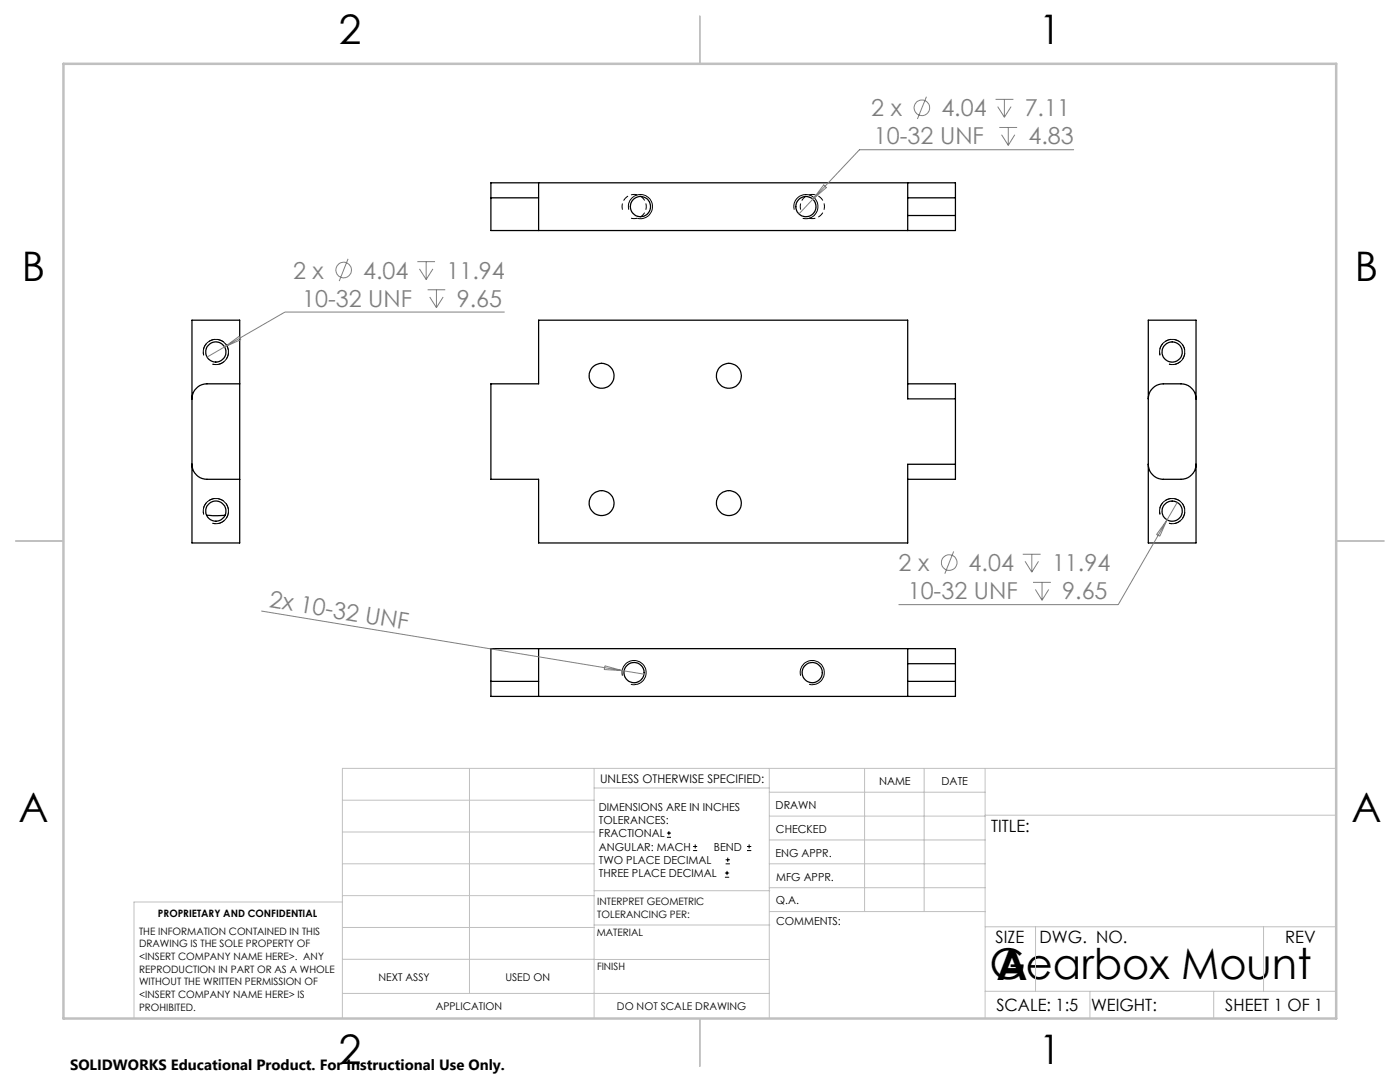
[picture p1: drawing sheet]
<svg xmlns="http://www.w3.org/2000/svg" width="279mm" height="216mm" viewBox="0 0 279 216" stroke-linecap="round" stroke-linejoin="round" font-family="sans-serif">
<g fill="none" stroke="#000" stroke-width=".25">
<path d="M98 39.5v-3h92.7v3M98 39.5v6.5h92.7v-3M98 39.5h9.5M107.5 36.5v9.5M181.2 36.5v9.5M181.2 39.5h9.5M190.7 39.5v3.5M181.2 43h9.5M38.3 63.9h9.5v44.4h-9.5zM47.8 76.6h-6.5a3 3 0 0 0-3 3M181.2 76.6h9.5v3M190.7 79.6h-9.5v-15.7h-73.7v12.7h-9.5v19h9.5v12.7h73.7v-15.7h9.5"/>
<path d="M190.7 79.6v13M229.2 79.6a3 3 0 0 1 3-3h3.5a3 3 0 0 1 3 3M229.2 63.9h9.5v44.4h-9.5zM38.3 92.6a3 3 0 0 0 3 3h6.5M190.7 92.6v3h-9.5M229.2 92.6a3 3 0 0 0 3 3h3.5a3 3 0 0 0 3-3M41.2 102.8l1.3 .1 2.4-.1M98 136v3h92.7v-3M98 136h9.5M107.5 129.4v9.6M181.2 129.4v9.6M181.2 136h9.5"/>
<path d="M181.2 132.4h9.5M190.7 132.4v-3h-92.7v6.6M190.7 132.4v3.6"/>
<circle cx="127.8" cy="41.2" r="2.02"/>
<circle cx="160.8" cy="41.2" r="2.02"/>
<circle cx="43.1" cy="70.2" r="2.03"/>
<circle cx="120.1" cy="75" r="2.49"/>
<circle cx="145.5" cy="75" r="2.49"/>
<circle cx="233.9" cy="70.3" r="2.03"/>
<circle cx="43.1" cy="102" r="2.03"/>
<circle cx="120.1" cy="100.4" r="2.49"/>
<circle cx="145.5" cy="100.4" r="2.49"/>
<circle cx="233.9" cy="102" r="2.03"/>
<circle cx="126.5" cy="134.2" r="2.02"/>
<circle cx="162.1" cy="134.2" r="2.02"/>
</g>
<g fill="none" stroke="#808080" stroke-width=".2">
<path d="M184.9 19.3l-1.8 4.4M198.7 19.8h3.5M200.4 19.8v3.6M162.2 39.8l-2.7 2.9M164.4 36.9l.5 .5-2.7 2.4zM199.1 21.3l1.3 2.1M199.4 25.4h3.6M199.9 26.9l1.3 2.1M201.2 25.4v3.6M201.8 21.3l-1.4 2.1M202.5 26.9l-1.3 2.1M214.3 29.9h-42.8l-9.3 9.9"/>
<path d="M69.5 51.6l-1.8 4.5M83.3 52.2h3.5M83.7 53.7l1.4 2.1M85.1 52.2v3.6M85.3 57.8h3.6M85.8 59.3l1.3 2.1M86.4 53.7l-1.3 2.1M87.1 57.8v3.6M88.4 59.3l-1.3 2.1M44.8 69.2l2.9-2.1 .4 .7zM100.7 62.3h-43.8l-15.6 9M190.3 110l-1.7 4.5"/>
<path d="M204.1 110.6h3.6M204.6 112l1.3 2.2M205.9 110.6v3.6M206.2 116.2h3.5M206.6 117.6l1.4 2.2M207.3 112l-1.4 2.2M208 116.2v3.6M209.3 117.6l-1.3 2.2M232.9 103.8l-9.7 16.8h-43.9M232.9 103.8l-1.4 3.2-.7-.4zM234.9 100.2l-2 3.6M52.1 121.9l72.1 11.9"/>
<path d="M120.7 132.9l3.5 .9-3.6-.2zM124.2 133.8l4.7 .8"/>
<circle cx="184" cy="21.5" r="1.55"/>
<circle cx="68.6" cy="53.9" r="1.56"/>
<circle cx="189.4" cy="112.3" r="1.56"/>
</g>
<g fill="none" stroke="#000" stroke-width=".2">
<path d="M125.5 41.8a2.42 2.42 0 0 1 2.1-3 2.42 2.42 0 0 1 2.6 2.7 2.42 2.42 0 0 1-3 2.1M158.5 41.8a2.42 2.42 0 0 1 2.2-3 2.42 2.42 0 0 1 2.5 2.7 2.42 2.42 0 0 1-3 2.1M40.6 70.9a2.51 2.51 0 0 1 2.2-3.2 2.51 2.51 0 0 1 2.8 2.8 2.51 2.51 0 0 1-3.2 2.2M231.5 70.9a2.52 2.52 0 0 1 2.2-3.2 2.52 2.52 0 0 1 2.7 2.7 2.52 2.52 0 0 1-3.1 2.3M40.6 102.7a2.51 2.51 0 0 1 2.2-3.2 2.51 2.51 0 0 1 2.8 2.7 2.51 2.51 0 0 1-3.2 2.2M231.5 102.7a2.52 2.52 0 0 1 2.2-3.2 2.52 2.52 0 0 1 2.7 2.7 2.52 2.52 0 0 1-3.1 2.2M124.2 134.8a2.41 2.41 0 0 1 2.1-3 2.41 2.41 0 0 1 2.6 2.6 2.41 2.41 0 0 1-3 2.1M159.8 134.8a2.41 2.41 0 0 1 2.1-3 2.41 2.41 0 0 1 2.6 2.6 2.41 2.41 0 0 1-3 2.1M133.1 167.1h.8M133.1 166.2h.8M133.5 165.8v.9M138.3 169.7h.8"/>
<path d="M138.3 168.9h.8M138.7 168.5v.8M144.7 175h.8M144.7 174.2h.8M144.8 172.4h.9M144.8 171.6h.9M145.1 173.8v.8M145.2 171.1v.9M149.1 169.7h.8M149.1 168.9h.8M149.5 168.5v.8"/>
</g>
<path d="M125.9 43.5a2.41 2.41 0 0 0 3.1-2.1 2.41 2.41 0 0 0-2.6-2.6 2.41 2.41 0 0 0-2.2 3M161.5 43.5a2.41 2.41 0 0 0 3-2.1 2.41 2.41 0 0 0-2.6-2.6 2.41 2.41 0 0 0-2.1 3" fill="none" stroke="#000" stroke-width=".2" stroke-dasharray="1.3 .6" stroke-linecap="butt"/>
<path d="M42.4 72.7a2.52 2.52 0 0 0 3.2-2.3 2.52 2.52 0 0 0-2.7-2.7 2.52 2.52 0 0 0-2.2 3.2M233.3 72.7a2.52 2.52 0 0 0 3.2-2.3 2.52 2.52 0 0 0-2.8-2.7 2.52 2.52 0 0 0-2.2 3.2M42.4 104.4a2.52 2.52 0 0 0 3.2-2.2 2.52 2.52 0 0 0-2.7-2.7 2.52 2.52 0 0 0-2.2 3.1M233.3 104.4a2.52 2.52 0 0 0 3.2-2.2 2.52 2.52 0 0 0-2.8-2.7 2.52 2.52 0 0 0-2.2 3.1" fill="none" stroke="#000" stroke-width=".2" stroke-dasharray="1.3 .6" stroke-dashoffset=".7" stroke-linecap="butt"/>
<g fill="none" stroke="#c0c0c0" stroke-width=".2">
<path d="M68.3 159.7h50.3M93.7 153.3v44.9M118.6 153.3v49.9M118.6 157.2h34.9M153.5 153.3v49.9M153.5 158.1h43.1M172.5 153.3v28.6M184.4 153.3v28.6M196.6 153.3v49.9M266.7 153.3h-198.4v49.9M68.3 178.7h50.3M68.3 172.4h50.3"/>
<path d="M68.3 166h50.3M68.3 180h-41.6v23.2M118.6 177.7h35M153.5 167.6h43.1M153.5 162.8h43.1M153.5 172.4h43.1M153.5 177.1h43.1M196.6 162.7h70.1M68.3 198.2h85.2M68.3 191.4l85.2 .1M68.3 185.1h50.3M118.6 184.6h35"/>
<path d="M153.6 181.9h43M196.6 197.8h70.1M196.6 184.9h70.1M206.7 184.9v12.9M217.5 197.8v5.4M242.2 197.8v5.4M252.2 184.9v12.9"/>
</g>
<path d="M139.7 3.2v9.5M3.1 107.9h9.6M266.7 107.9h9.5M139.7 203.2v9.6" fill="none" stroke="#c0c0c0" stroke-width=".25"/>
<path d="M12.7 12.7h254v190.5h-254z" fill="none" stroke="#c0c0c0" stroke-width=".5"/>
<g font-size="8.5">
<text x="197.5" y="195.4">Gearbox Mount</text>
<text x="198.9" y="195.5">A</text>
</g>
<g font-size="8.1">
<text x="67.6" y="8.9">2</text>
<text x="207.3" y="8.9">1</text>
<text x="4.4" y="56.1">B</text>
<text x="270.4" y="56.1">B</text>
<text x="3.7" y="164.1">A</text>
<text x="269.7" y="164.1">A</text>
<text x="67.6" y="212.4">2</text>
<text x="207.3" y="212.4">1</text>
</g>
<g font-size="4.7" fill="#808080">
<text x="173.9" y="23.2">2 x</text>
<text x="187.9" y="23.2">4.04</text>
<text x="204.5" y="23.2">7.11</text>
<text x="174.4" y="28.8">10-32 UNF</text>
<text x="205.3" y="28.8">4.83</text>
<text x="58.5" y="55.6">2 x</text>
<text x="72.5" y="55.6">4.04</text>
<text x="89.1" y="55.6">11.94</text>
<text x="60.3" y="61.2">10-32 UNF</text>
<text x="91.1" y="61.2">9.65</text>
<text x="179.3" y="114">2 x</text>
<text x="193.3" y="114">4.04</text>
<text x="210" y="114">11.94</text>
<text x="181.2" y="119.6">10-32 UNF</text>
<text x="212" y="119.6">9.65</text>
<text x="53.6" y="121.1" transform="rotate(9 53.6 121.1)">2x 10-32 UNF</text>
</g>
<g font-size="3.4">
<text x="197.8" y="166">TITLE:</text>
<text x="198.7" y="188.1">SIZE</text>
<text x="207.5" y="188.1">DWG. NO.</text>
<text x="256.5" y="188.2">REV</text>
<text x="198.8" y="201.7">SCALE: 1:5</text>
<text x="217.7" y="201.8">WEIGHT:</text>
<text x="244.5" y="201.7">SHEET 1 OF 1</text>
</g>
<text font-size="3" x="14" y="213.5">SOLIDWORKS Educational Product. For Instructional Use Only.</text>
<text font-size="2.4" x="119.8" y="156.2">UNLESS OTHERWISE SPECIFIED:</text>
<g font-size="2.2">
<text x="119.5" y="161.8">DIMENSIONS ARE IN INCHES</text>
<text x="154.8" y="161.4">DRAWN</text>
<text x="175.4" y="156.6">NAME</text>
<text x="187.9" y="156.7">DATE</text>
<text x="119.5" y="164.4">TOLERANCES:</text>
<text x="119.5" y="167.1">FRACTIONAL</text>
<text x="154.9" y="166.3">CHECKED</text>
<text x="119.5" y="169.7">ANGULAR: MACH</text>
<text x="119.5" y="172.4">TWO PLACE DECIMAL</text>
<text x="142.5" y="169.7">BEND</text>
<text x="154.8" y="170.9">ENG APPR.</text>
<text x="119.5" y="175">THREE PLACE DECIMAL</text>
<text x="154.9" y="175.7">MFG APPR.</text>
<text x="154.9" y="180.4">Q.A.</text>
<text x="154.9" y="184.6">COMMENTS:</text>
</g>
<g font-size="2.1">
<text x="75.5" y="195.7">NEXT ASSY</text>
<text x="100.9" y="195.7">USED ON</text>
<text x="86.9" y="201.5">APPLICATION</text>
<text x="123.1" y="201.6">DO NOT SCALE DRAWING</text>
</g>
<g font-size="2">
<text x="31.5" y="182.9">PROPRIETARY AND CONFIDENTIAL</text>
<text x="119.2" y="180.6">INTERPRET GEOMETRIC</text>
<text x="119.2" y="183.1">TOLERANCING PER:</text>
<text x="27.8" y="186.5">THE INFORMATION CONTAINED IN THIS</text>
<text x="27.8" y="189">DRAWING IS THE SOLE PROPERTY OF</text>
<text x="27.8" y="191.6">&lt;INSERT COMPANY NAME HERE&gt;. ANY</text>
<text x="119.1" y="186.7">MATERIAL</text>
<text x="27.8" y="194.1">REPRODUCTION IN PART OR AS A WHOLE</text>
<text x="27.8" y="196.6">WITHOUT THE WRITTEN PERMISSION OF</text>
<text x="119.1" y="193.5">FINISH</text>
<text x="27.8" y="199.1">&lt;INSERT COMPANY NAME HERE&gt; IS</text>
<text x="27.8" y="201.7">PROHIBITED.</text>
</g>
</svg>
